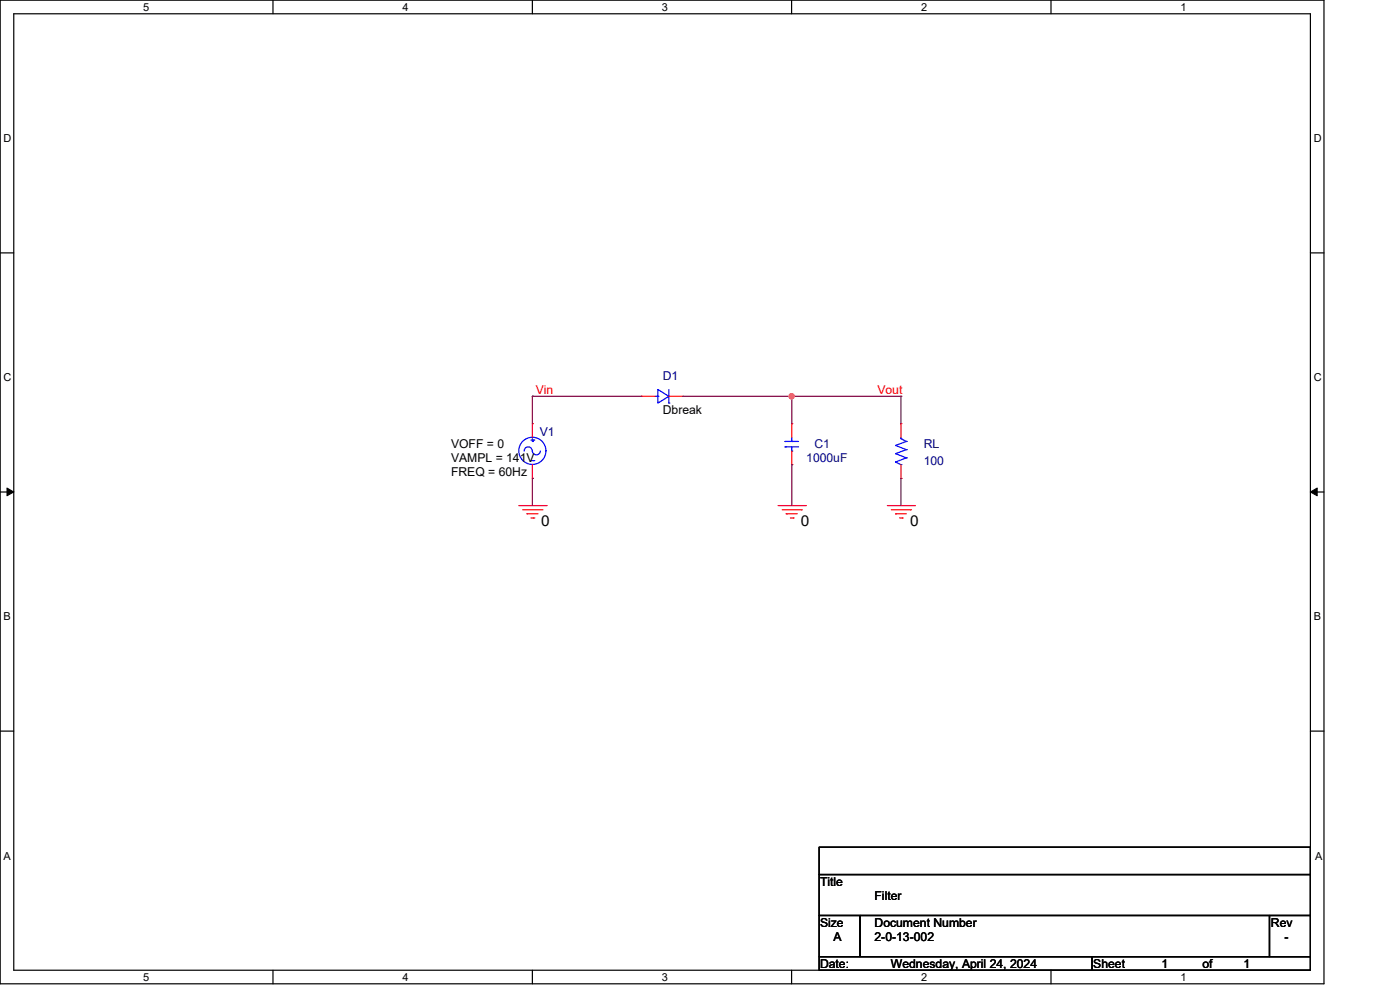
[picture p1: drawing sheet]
<svg xmlns="http://www.w3.org/2000/svg" width="297mm" height="210mm" viewBox="0 0 297 210" stroke-linecap="round" stroke-linejoin="round" font-family="sans-serif">
<g fill="none" stroke="#000" stroke-width=".25">
<path d="M0 0h280.6v208.4h-280.6zM2.9 2.9h274.8v202.6h-274.8zM57.8 0v2.9M112.8 0v2.9M167.8 0v2.9M222.7 0v2.9M0 53.6h2.9M277.7 53.6h2.9M0 104.2h2.9M277.7 104.2h2.9M0 154.9h2.9M277.7 154.9h2.9"/>
<path d="M173.6 179.4h104.1v5.8h-104.1zM173.6 185.2h104.1v8.7h-104.1zM173.6 193.9h8.7v8.7h-8.7zM182.3 193.9h86.7v8.7h-86.7zM269 193.9h8.7v8.7h-8.7zM57.8 205.5v2.9M112.8 205.5v2.9M167.8 205.5v2.9M173.6 202.6h57.8v2.9h-57.8zM222.7 205.5v2.9M231.4 202.6h46.3v2.9h-46.3z"/>
</g>
<path d="M1.5 103.4l1.4 .8-1.4 .8zM277.7 104.2l1.4-.8v1.6z" fill="#000" stroke="#000" stroke-width=".21"/>
<g fill="none" stroke="#f00" stroke-width=".25">
<path d="M112.8 89.7h.1M112.8 89.7v2.9M112.8 98.4v2.9M136 83.9h.1M136 83.9h2.9M141.7 83.9h3M144.7 83.9h.1M167.8 89.7h.1M167.8 98.4h.1M167.8 89.7v2.9M167.8 95.5v2.9M190.9 89.7h.1"/>
<path d="M190.9 89.7v2.9M190.9 98.4v2.9M109.9 107.1h5.8M110.8 108h4.1M111.7 108.8h.1M111.7 108.8h2.3M112.5 109.7h.6M112.8 101.3h.1M113.1 109.7h.1M114.9 108h.1M115.7 107.1h.1M164.9 107.1h5.8"/>
<path d="M165.8 108h4M166.6 108.8h.1M166.6 108.8h2.3M167.5 109.7h.6M168.1 109.7h.1M169.8 108h.1M170.7 107.1h.1M188.1 107.1h5.7M188.9 108h4.1M189.8 108.8h.1M189.8 108.8h2.3M190.6 109.7h.6"/>
<path d="M190.9 101.3h.1M191.2 109.7h.1M193 108h.1M193.8 107.1h.1"/>
</g>
<g fill="none" stroke="#00f" stroke-width=".25">
<path d="M112.5 97.6h.6M112.5 93.2h.6M112.8 95.5a.85 .85 0 0 0-.9-.9 .85 .85 0 0 0-.8 .9M112.8 93.5h.1M112.8 92.9v.6M113.1 97.6h.1M113.1 93.2h.1M114.5 95.5a.85 .85 0 0 1-.8 .8 .85 .85 0 0 1-.9-.8M138.9 83.9h.5M139.4 82.5l2.3 1.4-2.3 1.5zM139.4 83.9h.1M141.7 85.4h.1"/>
<path d="M141.7 82.5v2.9M166.4 93.5h.1M166.4 94.6h.1M166.4 93.5h2.8M166.4 94.6h2.8M167.8 95.5h.1M167.8 93.5h.1M167.8 92.6v.9M167.8 94.6v.9M189.8 94.4h.1M189.8 96.1h.1M189.8 97.9h.1"/>
<path d="M189.8 94.4l2.3 .8M189.8 96.1l2.3 .9M189.8 97.9l1.1 .5M190.9 98.4h.1M190.9 92.9h.1M190.9 92.9l1.2 .6M190.9 92.6v.3M192.1 93.5h.1M192.1 95.2h.1M192.1 97h.1M192.1 93.5l-2.3 .9M192.1 95.2l-2.3 .9"/>
<path d="M192.1 97l-2.3 .9"/>
<circle cx="112.8" cy="95.5" r="2.88"/>
</g>
<g fill="none" stroke="#800040" stroke-width=".25">
<path d="M112.8 83.9h.1M112.8 83.9v5.8M112.8 83.9h23.2M144.7 83.9h46.2M167.8 83.9h.1M167.8 98.4h.1M167.8 83.9v5.8M167.8 98.4v8.7M190.9 83.9h.1M190.9 83.9v5.8M112.8 101.3h.1M112.8 101.3v5.8"/>
<path d="M190.9 101.3h.1M190.9 101.3v5.8"/>
</g>
<circle cx="167.8" cy="83.9" r=".55" fill="#f0f" stroke="#f0f" stroke-width=".25"/>
<g font-size="3.2">
<text x="114.7" y="111.5">0</text>
<text x="169.7" y="111.5">0</text>
<text x="192.9" y="111.5">0</text>
</g>
<g font-size="2.6" fill="#f00">
<text x="113.5" y="83.4">Vin</text>
<text x="185.9" y="83.4">Vout</text>
</g>
<g font-size="2.6" fill="#000080">
<text x="140.5" y="80.5">D1</text>
<text x="114.4" y="92.4">V1</text>
<text x="172.6" y="95">C1</text>
<text x="195.7" y="95">RL</text>
<text x="170.9" y="97.9">1000uF</text>
<text x="195.7" y="98.5">100</text>
</g>
<g font-size="2.6">
<text x="140.5" y="87.8">Dbreak</text>
<text x="95.6" y="95">VOFF = 0</text>
<text x="95.6" y="100.8">FREQ = 60Hz</text>
<text x="95.6" y="97.9">VAMPL = 141V</text>
<text x="173.8" y="187.7">Title</text>
<text x="185.3" y="190.6">Filter</text>
<text x="173.8" y="196.3">Size</text>
<text x="185.3" y="196.3">Document Number</text>
<text x="269.3" y="196.3">Rev</text>
<text x="176.7" y="199.3">A</text>
<text x="185.3" y="199.3">2-0-13-002</text>
<text x="272.2" y="199.3">-</text>
<text x="173.8" y="205.1">Date:</text>
<text x="188.8" y="205.1">Wednesday, April 24, 2024</text>
<text x="231.7" y="205.1">Sheet</text>
<text x="246.2" y="205.1">1</text>
<text x="254.8" y="205.1">of</text>
<text x="263.5" y="205.1">1</text>
</g>
<g font-size="2.3">
<text x="30.4" y="2.2">5</text>
<text x="85.3" y="2.2">4</text>
<text x="140.3" y="2.2">3</text>
<text x="195.2" y="2.2">2</text>
<text x="250.2" y="2.2">1</text>
<text x=".8" y="30.1">D</text>
<text x="278.4" y="30.1">D</text>
<text x=".8" y="80.8">C</text>
<text x="278.4" y="80.8">C</text>
<text x=".8" y="131.4">B</text>
<text x="278.4" y="131.4">B</text>
<text x=".8" y="182.2">A</text>
<text x="278.7" y="182.2">A</text>
<text x="30.4" y="207.7">5</text>
<text x="85.3" y="207.7">4</text>
<text x="140.3" y="207.7">3</text>
<text x="195.2" y="207.7">2</text>
<text x="250.2" y="207.7">1</text>
</g>
</svg>
